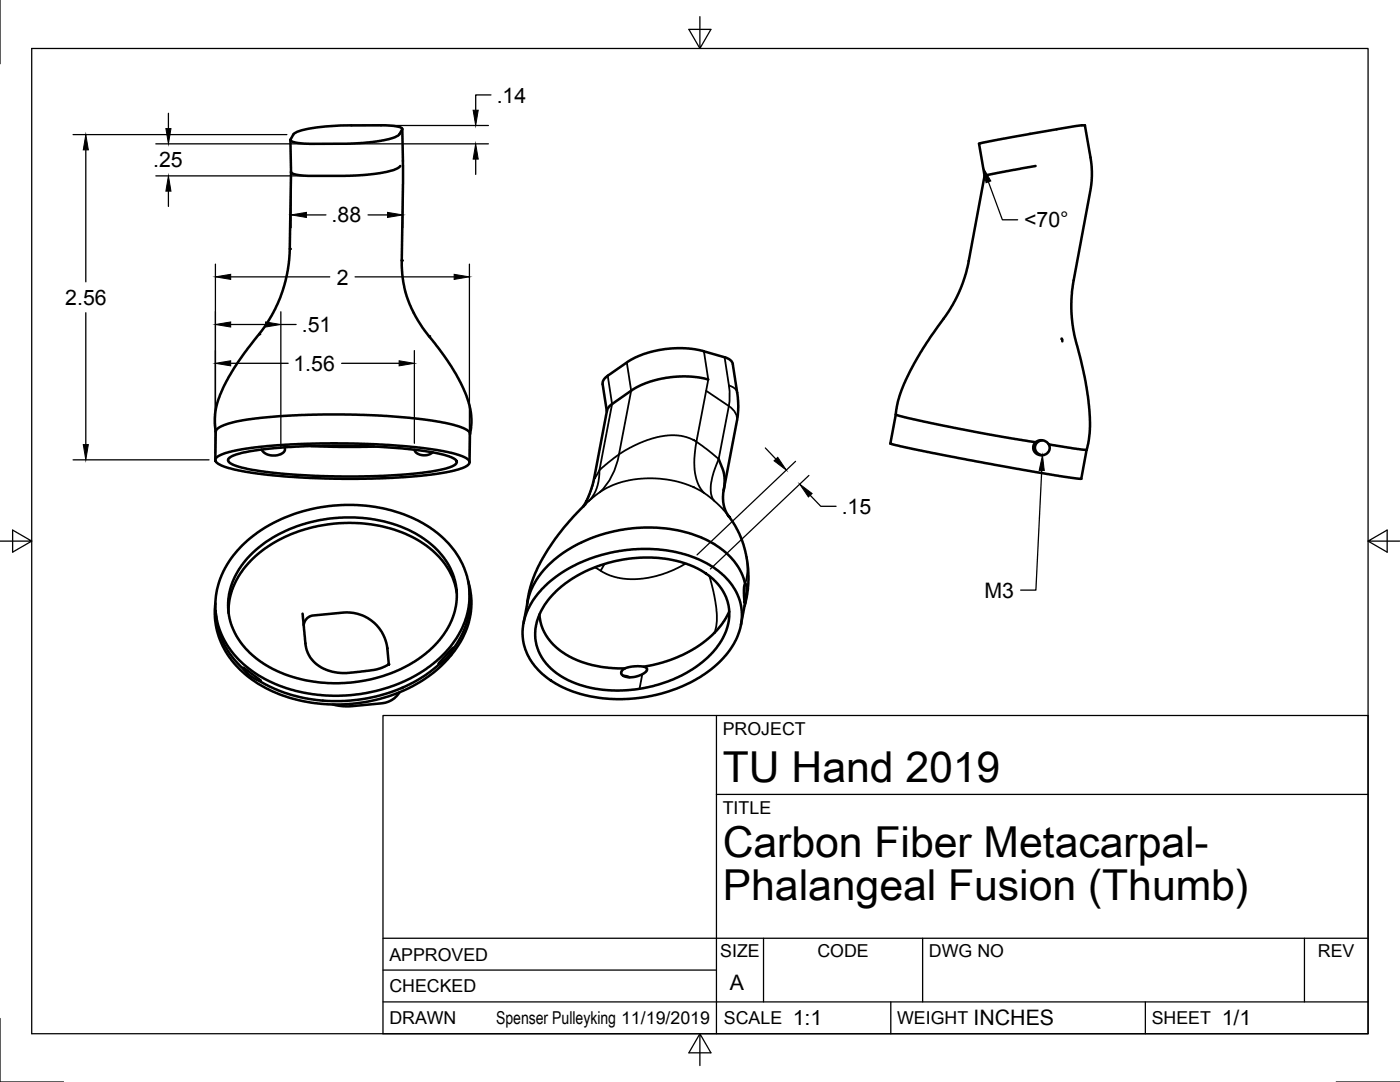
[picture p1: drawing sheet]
<svg xmlns="http://www.w3.org/2000/svg" width="279mm" height="216mm" viewBox="0 0 279 216" stroke-linecap="round" stroke-linejoin="round" font-family="sans-serif">
<!-- layer: Visible -->
<g fill="#000">
<circle cx="57.8" cy="49.7" r=".25"/>
<circle cx="80.2" cy="52" r=".25"/>
<circle cx="51.7" cy="66.7" r=".25"/>
<circle cx="85.6" cy="67.1" r=".25"/>
<circle cx="80.2" cy="137.3" r=".25"/>
</g>
<g fill="none" stroke="#000" stroke-width=".51">
<path d="M58 27.9l.1 6.4M58.1 34.3l-.3 16.2-.4 3.5-.6 2.8-1 3-1.7 3.3-1.4 2.2-5.3 7.1-2.8 4.8-1 2.5-.6 2.3-.1 2.5 .2 1.7M58.8 26.6a21.5 21.5 0 0 1 8.2-1.5l10.1-.1 2.4 .3 .7 .3 .1 .2-.8 1.2-1.8 .7-3 .6-4.7 .4h-8.3l-2.7-.3-.8-.2-.2-.2zM79.9 33.1l-1.2 .8-1.6 .4-5.4 .7-10.3 .1-2.3-.2-.8-.3-.2-.3M80.3 25.7l.1 11-.2 17.2 .3 2.3 .5 2.3 .8 2.3 .9 2a63.6 63.6 0 0 0 5.8 8.1l2.6 4 1.4 2.7 .8 1.9 .4 1.5 .3 1.9 .1 1.9-.3 1.8M196.5 35.1l-3.2 17.4-.5 2.1-.9 2.6-2.1 4.2-5 7.2-3 5.2-2.1 4.6-.6 2-.3 2.3M206.7 33.1l-10.2 2M215.9 25h.6l1.3 7.3 .1 3.7-.3 1.9-3.5 19-.3 4.8 .4 4.1 2.2 9.2 .8 5 .3 5.2-.2 2.7-.4 1.8M215.9 25l-10.6 1.8-9.9 1.9 1.1 6.4M141.4 75.7l-2.1-.4-3.1-.2-3 .3-2.4 .4-2.1 .7-1.7 .8-5.2 3.6-.7 1-2.8 14.6-1.3 3.6M211.9 67.6l.1 .5M43.2 91.3l.9-.6 2.3-.7 2.7-.5 4-.5 8.2-.5h9.3l9.8 .5 6.8 .8 2.8 .5 2.1 .7 1.3 .7 .3 .6-.6 .7-1.5 .6-2.5 .6-3 .5-9.3 .7-10.1 .1-10.2-.5-7.4-.9-3.3-.7-1.6-.5-1.1-.7-.1-.5z"/>
<path d="M45.6 91.5l.9-.6 1.9-.6 5.4-.8 8-.5h8.9l9.8 .5 5 .6 4.2 1 1.1 .5 .3 .3 .1 .4-.5 .5-1.6 .7-5 .9-7.7 .6-9.6 .1-8.9-.4-7.2-.9-2.5-.5-1.7-.5-.8-.6-.2-.3zM56.8 89.3l.1 .4-.3 .6-.6 .3-1 .3h-1l-.8-.3-.6-.4-.4-.5M62.1 89l5.5 .2 7.1-.1M82.7 89.7l.5 .7 1.2 .4 1.1-.1 .8-.4M93.8 86.6l-.3-.6-1-.6-3.8-1.1-5.2-.7-6.4-.6-6-.3h-6.6l-6.1 .2-6.6 .5-3.4 .5-2.1 .4-1.6 .5-1.3 .8-.3 .5-.1 5.7M93.8 86.6l-.1 5.6M117 100l-.6 1.1M121.1 82.1l-.8-5.4 .1-.8 .9-.9 4-2.9 1.5-.8 1.9-.7 1.9-.6 2.2-.4 2.3-.1h2.3l2 .3 5.2 1.5a2.08 2.08 0 0 1 1.6 1.3l1.1 6.8v2.8l-.2 1.6-2.7 14M143.4 91.6l.9 2 .2 1.1 .1 1.5-.2 1.6M144.4 97.8l-.1 1.8 .3 1.9 .6 1.2 1 1.4 1.4 2.5 .8 2 .6 2.6 .3 2.3 .1 2.9-.3 2.2-.5 2.3M178.8 82.7l2.6 .8 9 1.9 14.9 2.6a2.1 2.1 0 0 0 1.7 0l.7-.2a2.24 2.24 0 0 1 1.7 .9l5.1 .8 2.4 .2M178.8 82.7l-1.1 5.8 5.6 1.3 13.1 2.6 14 2.4 5.4 .7 1.1-5.7"/>
<path d="M206.7 88.2l-.5 .7 .1 .9 .4 .6 .8 .4h.8l.8-.5 .4-.8-.2-.8M208 87.9l-1 .4-.4 .7-.1 .5 .3 .6 .4 .4 .8 .3M48.3 108.8l3.2-2.6 3.2-1.9 4-1.7 4.7-1.3 3.3-.4 4.5-.1 2.4 .2 2.6 .4 3.7 1 3.4 1.4 3.3 2 2.9 2.6 2 2.7 1.1 2.2 .6 1.6 .4 1.9 .1 2.9-.6 3.4-.9 2.4-1 1.8-1.4 1.9-1.8 1.9-1.5 1.3-2 1.5-2.5 1.4-2.4 1.1-4.5 1.5-3 .6-3.3 .3h-3.6l-2.7-.3-3.5-.6-1.9-.6-2.2-.8-2.2-1.1-2.1-1.3-2.1-1.7-1.8-1.8-1.1-1.4-1.1-2-.9-2.3-.5-2.1-.1-2 .1-1.9 .5-2.4 .6-1.7 1.2-2.3 1.2-1.7zM49.8 111a28.1 28.1 0 0 1 20.9-7.7l4 .4 3.7 .8 3.2 1.2 3.2 1.9a13.5 13.5 0 0 1 6.3 12.5l-.6 2.6-.8 2-1.2 2-1.3 1.5-1.6 1.7-2.6 2-3.1 1.6-2.1 .9a29.1 29.1 0 0 1-24.7-1.7l-2.8-2-2.1-2.3-1-1.5-.8-1.5-.7-2.4-.2-1.7 .1-1.7 .6-2.8 .6-1.7 .9-1.5zM91.2 118.3l-.1-.2a15.3 15.3 0 0 0-8.7-10.9l-3-1.3-3.1-.9-3.5-.5-2.8-.2-3.5 .2-3 .5-2.6 .6-2.7 1-2.4 1.1-2.8 1.7-2.5 2-2 2.2-1.3 2.1-.9 2.1-.6 2.3-.1 2.2M93.4 116l.4 1.6 .3 2.2-.2 2.9-.8 2.9-1.6 3.1a27.3 27.3 0 0 1-18.7 11.4l-4.2 .4-2.4 .1-3.3-.3-2.1-.3-2.9-.7-2.3-.8-2.5-1.1-2.3-1.4a16.3 16.3 0 0 1-7.9-14.4l.1-1.2M93.7 117.6v3.6l-.2 1.7-.6 1.9-.5 1.4-1.2 2.2-1.5 2.2-1.1 1.2-4.1 3.2-2 1.2-2.5 1.2-2.6 .9-2.3 .7-5.1 .8-4.5 .1-2.4-.2-3.3-.6-4.3-1.4-1.9-.8-3.4-1.9-1.1-.8-2-2.2-2-2.8-.9-1.9-.6-1.4-.3-1.7-.3-2.2M108.2 117.5l1.9-1.8 3.4-2.2 3.1-1.6 3.4-1.2 3.6-.8 3.7-.3h3.7l3.4 .4 2.9 .8 2.1 .8 1.7 .8 2.3 1.5 2 1.9 1.5 2.2 .8 2.1 .4 2.3-.2 2.4-1.1 3-1.1 1.9-1.2 1.5-3 2.7-1.8 1.2-2.1 1.2-2.5 1.1-2 .7-2.3 .6-2.8 .5-5.1 .3-2.6-.2-2.6-.4-2-.4-2.5-1-2.2-1-1.5-1-1.2-1-1.5-1.5-1.6-2.4-.6-1.8-.2-1.4-.1-1.5 .2-1.8 .6-1.8 .6-1.4 1.1-1.7zM110.5 118.4l2.3-2 3.6-2.2 3.4-1.4 3.3-.9 3.1-.5 3.8-.1 3.5 .3 3.4 .9 3 1.3 2.3 1.7 1.7 1.8 1.1 2 .5 2.2v2.3l-.8 2.7-1.5 2.4a23.7 23.7 0 0 1-14.2 8.3l-3.6 .5h-4.3l-3.4-.5-3.5-1.1-1.7-.8-1.5-1-1.9-1.8-1.6-2.4-.6-2.3a11.4 11.4 0 0 1 3.6-9.4zM116.8 100.6l-4.3 4.7-1.8 2.4-2.4 3.6-1.1 2.3-1 2.5-.7 2.4-.3 2.1M148.7 116.6l.2 .1 .1 .5-.1 1.3-1 6.2M148.7 116.6l-.6-1.9-.5-1.2-1.6-2.1-2.4-2.1-3.1-1.8-3.3-1.2-4.2-.8-4.5-.2-4.5 .4-4.5 1.1-3.5 1.5-3.6 2-2.8 2.3-2.1 2.5-1.4 2.4-.8 2.4-.8 4.5"/>
<path d="M148.7 116.6l-.2 .9 .1 2.8 .3-1.3M48.7 133.6l-.2-.4 2.7 1.9 .8 .8-.3-.1M60.4 122.4l.6 6.3 .2 1 .5 1.1 .6 .9 1.7 1.4 2.3 .9 2.8 .3 5.7-.7 1.4-.3 1-.5M60.6 124.8l.4-1.1 .4-.4 .7-.4 6.4-.7a8.1 8.1 0 0 1 8.8 7.2v-.1M64.4 139.8h.1M77.3 129.4l.3 3.1M77.6 132.5l-.2 .2M79.7 138.1l-1.1 1.3-1.7 .8-7.2 .7-2-.1-1.3-.2M90.3 129.7l.2-.5-3 3.3 .4-.2M124.4 134.8l1.2 .3M128.5 133l.4 .2 .2 .3-.2 .5-1.5 .9-1.4 .2-1.2-.1-.7-.4-.1-.2v-.5l.7-.5M145.5 122l-1 2-1.4 1.8-2.9 2.6-1.6 1-2.3 1.3-2.6 1-2.6 .8a16.8 16.8 0 0 1-4.8 .5l-1 .2a11.2 11.2 0 0 1-4.4 0l-2.8-.5-2.4-.8-2.1-.9-2-1.4-1.5-1.3-1.4-2-.7-1.7-.3-2"/>
</g>
<!-- layer: Visible Narrow -->
<g fill="none" stroke="#000" stroke-width=".36">
<path d="M121.3 75l.9 5.6-2.6 13.2-1 1.7v-.2M125.1 72.3l.9 5.7-2.5 12.7-3.9 3.1a8.4 8.4 0 0 1-2.1 6.2M140.5 70.1l.9 5.6-2.4 12.5-1.3-.7-1.9-.5-1.9-.2-2.1 .3-1.6 .4-2.8 1-2.4 1.2-1.5 1M140.9 78l4.6 3-2.1 10.6-1.9-1.6-2.5-1.8a14 14 0 0 0 .6 9l1 1.2M144.6 71.3l.9 5.6M145.5 76.9l.1 1.9-.1 2.2a3.1 3.1 0 0 1 1.6 3M145.5 76.9a2.12 2.12 0 0 1 1.6 1.4M118.6 95.5a19.6 19.6 0 0 1-1.6 4.6M123.5 90.7a13.9 13.9 0 0 1-3.8 7.5M143.4 91.6a12.2 12.2 0 0 0-1.4 7.2l.6 1.2M116.8 100.6l3.1-2.6 1.4-.8 2-.8 2.2-.6 2-.3h4.1l3.8 .6 3.6 1.4 1.7 .9 1.6 1.4 1.9 1.7 1 1.2M120.7 112.5l-.8 1.4"/>
<path d="M136.8 112.5l-2.2 1.1-2.5 1-2.6 .7-2.8 .3-2.1-.1-1.9-.4-1.8-.6-2.2-1.3M141.6 114.9l.8 3.2 .6 3.5 .1 2.3-.5 2.4M148.9 111l.3 2.7-.5 2.9M128.2 134.5l-.6 2.9"/>
</g>
<g fill="#000">
<circle cx="138.3" cy="97.2" r=".18"/>
<circle cx="138.3" cy="87.8" r=".18"/>
<circle cx="115.8" cy="108.3" r=".18"/>
<circle cx="120.4" cy="106.6" r=".18"/>
<circle cx="124.1" cy="105.7" r=".18"/>
<circle cx="137.4" cy="106.4" r=".18"/>
<circle cx="140" cy="107.3" r=".18"/>
<circle cx="142.4" cy="108.5" r=".18"/>
</g>
<!-- layer: Border -->
<path d="M0 0v12.7M6.3 9.7h266.7v196.6h-266.7zM139.7 3.3v6.4l2.2-3.8h-4.4l2.2 3.8M0 108h6.3l-3.8-2.2v4.4l3.8-2.2M273 108l3.8 2.2v-4.4l-3.8 2.2h6.4M0 203.2v12.7h12.7M139.7 206.3l-2.2 3.8h4.4l-2.2-3.8v6.3M266.7 215.9h12.7" fill="none" stroke="#000" stroke-width=".25"/>
<!-- layer: Titleblock -->
<path d="M76.4 142.8h196.6v63.5h-196.6zM143 158.5h130M143 142.8v63.5M76.4 199.9h196.6M76.4 193.6h66.6M76.4 187.2h196.6M152.4 187.2v12.7M177.8 199.9v6.4M184.1 187.2v12.7M228.6 199.9v6.4M260.3 187.2v12.7" fill="none" stroke="#000" stroke-width=".25"/>
<!-- layer: Dimensions -->
<g fill="none" stroke="#000" stroke-width=".25">
<path d="M98 18.9h-3.1v3.1M14.6 26.9h42.7M17.1 29.9v26.3M31.1 28.7h35.7M31.1 35.1h35.9M33.6 22.6v3.1M33.6 38.1v3.1M58.1 35.5v9.9M69.4 28.7h28.1M70.4 25h27.1M80.4 33.4v12M94.9 31.8v3"/>
<path d="M43 52.7v37.8M46 55.2h19.8M61.2 42.9h3.8M70.9 55.2h19.7M73.4 42.9h3.9M93.7 52.7v38.3M17.1 62.4v26.3M46 64.7h7M46 72.5h11.5M56 62.2v27.1M56 64.7h3.1M68.2 72.5h11.5"/>
<path d="M82.7 70v18.5M14.6 91.8h27.1M152.7 89.4l2.1 2.2M158.8 92.1l-19.7 18.6M161.4 94.9l-19.6 18.6M161.7 98.8l2.1 2.2h3.1"/>
</g>
<g fill="#000" stroke="#000" stroke-width=".2">
<path d="M17.1 26.9l.5 3h-1zM33.6 35.1l.5 3h-1zM33.1 25.7h1l-.5 3zM94.9 28.7l.5 3.1h-1zM94.4 22h1l-.5 3zM43 55.2l3-.5v1.1zM58.1 42.9l3.1-.5v1zM77.3 42.4l3.1 .5-3.1 .5zM90.6 54.7l3.1 .5-3.1 .6zM43 64.7l3-.5v1.1zM43 72.5l3-.5v1zM53 64.2l3 .5-3 .6z"/>
<path d="M79.7 72l3 .5-3 .5zM16.6 88.7h1l-.5 3.1zM154.5 91.9l.7-.7 1.7 2.6zM159.6 96.6l2.5 1.9-.8 .7z"/>
</g>
<!-- layer: Annotations -->
<path d="M196.2 33.4l1.5 2.7-.9 .4zM208 90.8l.4 3.1h-1z" fill="#000" stroke="#000" stroke-width=".2"/>
<path d="M197.3 36.3l2.7 7.6h3.1M207.9 93.9l-1.2 23.9h-3" fill="none" stroke="#000" stroke-width=".25"/>
<g font-size="8.5">
<text x="144.3" y="156">TU Hand 2019</text>
<text x="144.3" y="171">Carbon Fiber Metacarpal-</text>
<text x="144.3" y="179.6">Phalangeal Fusion (Thumb)</text>
</g>
<g font-size="4.3">
<text x="99.1" y="20.5">.14</text>
<text x="30.6" y="33.4">.25</text>
<text x="66.2" y="44.4">.88</text>
<text x="204.4" y="45.4">&lt;70°</text>
<text x="67.2" y="56.8">2</text>
<text x="13" y="60.8">2.56</text>
<text x="60.2" y="66.2">.51</text>
<text x="58.6" y="74">1.56</text>
<text x="168" y="102.5">.15</text>
<text x="196.4" y="119.3">M3</text>
<text x="145.7" y="197.5">A</text>
<text x="158.2" y="204.6">1:1</text>
<text x="194.3" y="204.6">INCHES</text>
<text x="243.8" y="204.6">1/1</text>
</g>
<g font-size="3.5">
<text x="144.3" y="146.6">PROJECT</text>
<text x="144.3" y="162.3">TITLE</text>
<text x="77.7" y="191.7">APPROVED</text>
<text x="143.7" y="191">SIZE</text>
<text x="163.1" y="191">CODE</text>
<text x="185.4" y="191">DWG NO</text>
<text x="263" y="191">REV</text>
<text x="77.7" y="198">CHECKED</text>
<text x="77.7" y="204.4">DRAWN</text>
<text x="99" y="204.4">Spenser Pulleyking 11/19/2019</text>
<text x="144.5" y="204.4">SCALE</text>
<text x="179" y="204.4">WEIGHT</text>
<text x="229.8" y="204.4">SHEET</text>
</g>
</svg>
